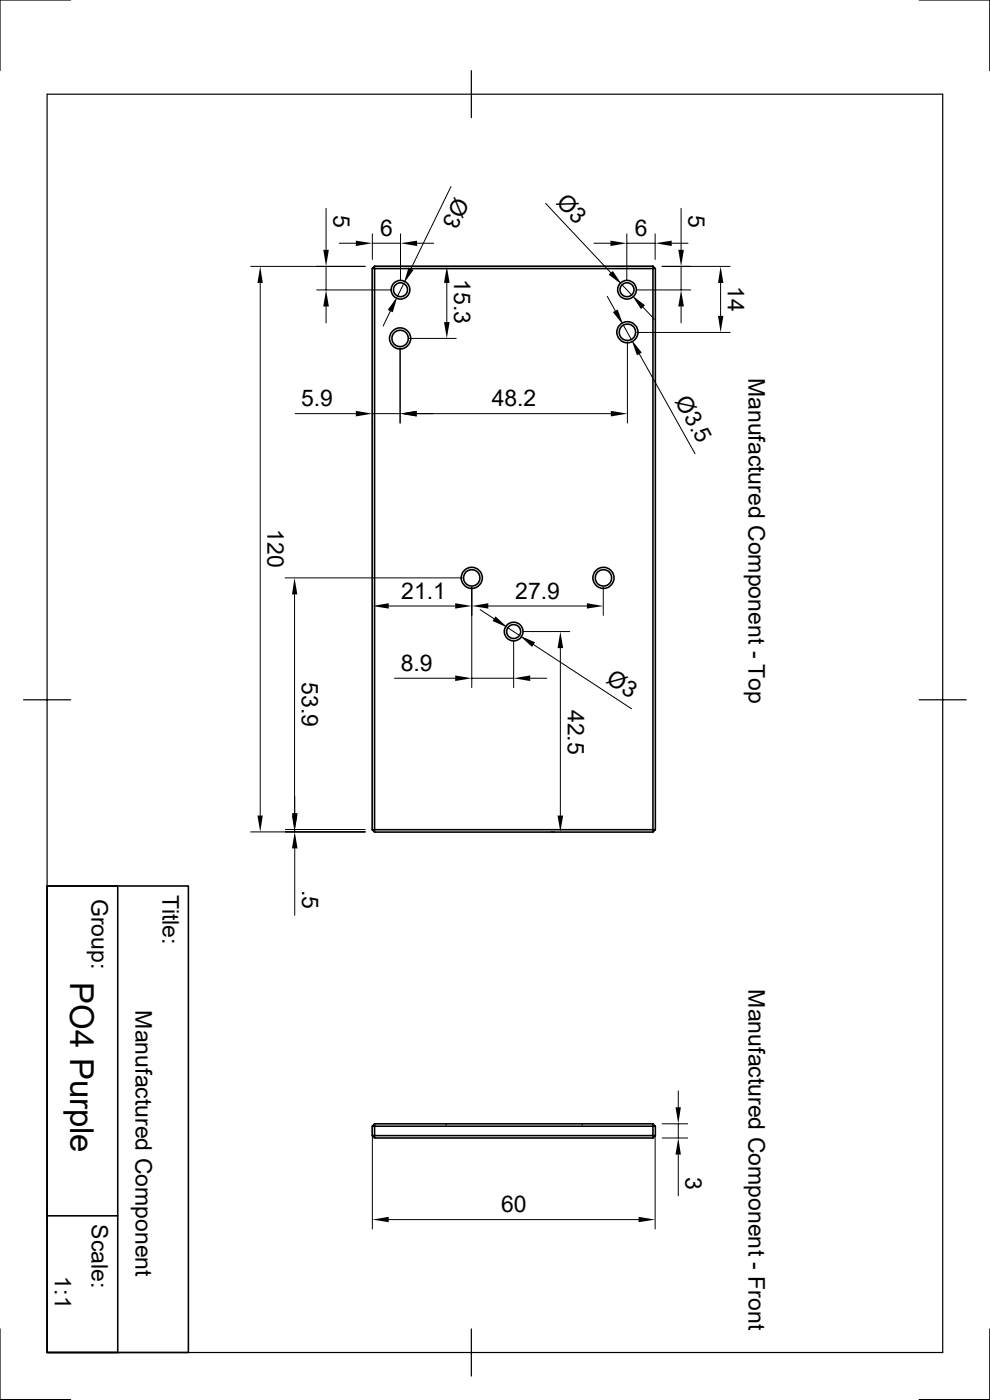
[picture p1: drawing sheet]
<svg xmlns="http://www.w3.org/2000/svg" width="210mm" height="297mm" viewBox="0 0 210 297" stroke-linecap="round" stroke-linejoin="round" font-family="sans-serif">
<g fill="none" stroke="#000" stroke-width=".34">
<path d="M79 57l.5-.5v.5zM79 57v119M79.5 57h59v119h-59zM79.5 56.5h59M138.5 56.5l.5 .5h-.5zM139 57v119M79 176h.5v.5zM79.5 176.5h59M138.5 176h.5l-.5 .5zM10 188h15v98.9h-15zM10 188h30v98.9h-30zM79 238.9v2"/>
<path d="M79.5 238.4v.5h59v-.5M79.5 238.4l-.5 .5h.5v2h59v-2h.5l-.5-.5M79.5 238.4h59M139 238.9v2M10 257.9h15M79.5 241.4l-.5-.5h.5v.5h59M138.5 240.9h.5l-.5 .5z"/>
<circle cx="84.9" cy="71.8" r="1.74"/>
<circle cx="84.9" cy="71.8" r="2.25"/>
<circle cx="84.9" cy="61.5" r="1.98"/>
<circle cx="85" cy="61.5" r="1.49"/>
<circle cx="133" cy="61.5" r="1.98"/>
<circle cx="133" cy="61.5" r="1.49"/>
<circle cx="133.1" cy="70.5" r="1.74"/>
<circle cx="133.1" cy="70.5" r="2.25"/>
<circle cx="100.1" cy="122.6" r="1.74"/>
<circle cx="100.1" cy="122.6" r="2.25"/>
<circle cx="109" cy="134" r="1.98"/>
<circle cx="109" cy="134" r="1.49"/>
<circle cx="128" cy="122.6" r="1.74"/>
<circle cx="128" cy="122.6" r="2.25"/>
</g>
<path d="M10 20h190v266.9h-190zM15 0h-15v15M100 15v10M195 0h15v15M5 148.5h10M195 148.5h10M0 281.9v15h15M100 281.9v10M210 281.9v15h-15" fill="none" stroke="#000" stroke-width=".25"/>
<g fill="none" stroke="#000" stroke-width=".21">
<path d="M95.7 39.6l-8.5 17.4M69.2 44.2v8.8M69.2 56.5v5M72 51.6h3.5M77.5 56.5h-24.3M79 49.6v5.4M79 51.6h6M85 49.6v9.9M88.5 51.6h3.5M96.2 56.5h.6M115.7 43.1l13.9 14.8M126 51.6h3.5"/>
<path d="M133 51.6h6M133 49.6v9.9M139 49.6v5.4M140.5 56.5h14.4M142.5 51.6h3.5M144.5 44.2v8.8M144.5 56.5v5M55.2 60v113M67.2 61.5h15.8M69.2 65v3.5M82.8 66l-1.5 3.2M84.9 73.8v15.9"/>
<path d="M85.6 60.2l-1.3 2.7M86.9 71.8h9.9M94.8 60v8.3M128.8 62.9l1.7 3M132 60.4l2 2.2M132.2 69l1.7 3.1M133.1 72.5v17.2M135 61.5h11.5M135.1 70.5h19.8M135.6 75.1l11.8 21.2M136.4 65.2l2.4 2.5M144.5 65v3.5"/>
<path d="M152.9 60v7M62.6 87.8h12.9M79 89.6v.1M79 87.8h5.9M88.4 87.8h41.2M60.5 122.6h37.6M62.5 126.1v46.9M79 126.5v.2M82.5 128.6h14.1M100.1 124.6v21.3M101.9 129.3l2.9 2M103.6 128.6h20.9"/>
<path d="M107.7 133.2l2.5 1.6M109 136v9.9M111 134h9.9M113.2 136.7l20.8 13.7M118.9 137.5v35.5M128 124.6v6M83.7 143.9h12.9M100.1 143.9h8.9M112.5 143.9h3.5M53.2 176.5h24.3M60.5 176h17M62.5 169v3.5"/>
<path d="M62.5 176v.5M116.9 176.5h.7M62.5 180v14.2M140.5 238.4h5.4M143.9 231.4v3.5M143.9 238.4v3M79 240.9v19.8M82.5 258.7h53M139 240.9v19.8M140.5 241.4h5.4M143.9 244.9v8.8"/>
</g>
<g fill="#000">
<path d="M68.6 53h1.2l-.6 3.5zM75.5 51.1l3.5 .5-3.5 .6zM86.7 56.8l1 .5-2.1 2.9zM85 51.6l3.5-.5v1.1zM129.5 51.1l3.5 .5-3.5 .6zM129.1 58.3l.9-.8 2 2.9zM139 51.6l3.5-.5v1.1zM143.9 53h1.2l-.6 3.5zM55.2 56.5l.6 3.5h-1.2zM69.2 61.5l.6 3.5h-1.2zM84.3 62.9l-1 3.4-1-.6zM94.2 68.3h1.2l-.6 3.5z"/>
<path d="M94.8 56.5l.6 3.5h-1.2zM130 66.2l1-.5 1.2 3.3zM133.9 72.1l2.2 2.7-1 .6zM134 62.6l2.8 2.2-.8 .8zM144.5 61.5l.6 3.5h-1.2zM152.3 67h1.2l-.6 3.5zM152.9 56.5l.6 3.5h-1.2zM75.5 87.2l3.5 .6-3.5 .5zM84.9 87.8l3.5-.6v1.1zM129.6 87.2l3.5 .6-3.5 .5zM62.5 122.6l.6 3.5h-1.2zM79 128.6l3.5-.6v1.1z"/>
<path d="M96.6 128l3.5 .6-3.5 .5zM100.1 128.6l3.5-.6v1.1zM105.1 130.8l2.6 2.4-3.2-1.5zM110.2 134.8l3.3 1.5-.6 .9zM118.9 134l.6 3.5h-1.2zM124.5 128l3.5 .6-3.5 .5zM96.6 143.3l3.5 .6-3.5 .6zM109 143.9l3.5-.6v1.2zM54.6 173h1.2l-.6 3.5zM61.9 173h1.2l-.6 3.5zM61.9 172.5h1.2l-.6 3.5zM118.3 173h1.2l-.6 3.5z"/>
<path d="M62.5 176.5l.6 3.5h-1.2zM143.3 234.9h1.1l-.5 3.5zM79 258.7l3.5-.6v1.2zM135.5 258.1l3.5 .6-3.5 .6zM143.9 241.4l.5 3.5h-1.1z"/>
</g>
<text font-size="7" x="14.9" y="208.4" transform="rotate(90 14.9 208.4)">PO4 Purple</text>
<g font-size="4.9">
<text x="96.6" y="41.5" transform="rotate(116 96.6 41.5)">Ø3</text>
<text x="70.7" y="45.5" transform="rotate(90 70.7 45.5)">5</text>
<text x="117.8" y="43" transform="rotate(47 117.8 43)">Ø3</text>
<text x="146" y="45.5" transform="rotate(90 146 45.5)">5</text>
<text x="80.6" y="50">6</text>
<text x="134.7" y="50">6</text>
<text x="96.4" y="59.3" transform="rotate(90 96.4 59.3)">15.3</text>
<text x="154.4" y="60.7" transform="rotate(90 154.4 60.7)">14</text>
<text x="158.8" y="80.1" transform="rotate(90 158.8 80.1)">Manufactured Component - Top</text>
<text x="63.9" y="86.2">5.9</text>
<text x="104.3" y="86.2">48.2</text>
<text x="143.1" y="85" transform="rotate(61 143.1 85)">Ø3.5</text>
<text x="56.7" y="112.3" transform="rotate(90 56.7 112.3)">120</text>
<text x="85.1" y="127">21.1</text>
<text x="109.3" y="127">27.9</text>
<text x="85" y="142.3">8.9</text>
<text x="64.1" y="144.8" transform="rotate(90 64.1 144.8)">53.9</text>
<text x="128.4" y="144.7" transform="rotate(33 128.4 144.7)">Ø3</text>
<text x="120.4" y="150.6" transform="rotate(90 120.4 150.6)">42.5</text>
<text x="19.4" y="190.7" transform="rotate(90 19.4 190.7)">Group:</text>
<text x="34.5" y="189.8" transform="rotate(90 34.5 189.8)">Title:</text>
<text x="64.1" y="188.8" transform="rotate(90 64.1 188.8)">.5</text>
<text x="158.8" y="209.9" transform="rotate(90 158.8 209.9)">Manufactured Component - Front</text>
<text x="28.7" y="214.3" transform="rotate(90 28.7 214.3)">Manufactured Component</text>
<text x="145.4" y="249.7" transform="rotate(90 145.4 249.7)">3</text>
<text x="106.3" y="257.2">60</text>
<text x="19.4" y="259.7" transform="rotate(90 19.4 259.7)">Scale:</text>
<text x="11.6" y="270.8" transform="rotate(90 11.6 270.8)">1:1</text>
</g>
</svg>
